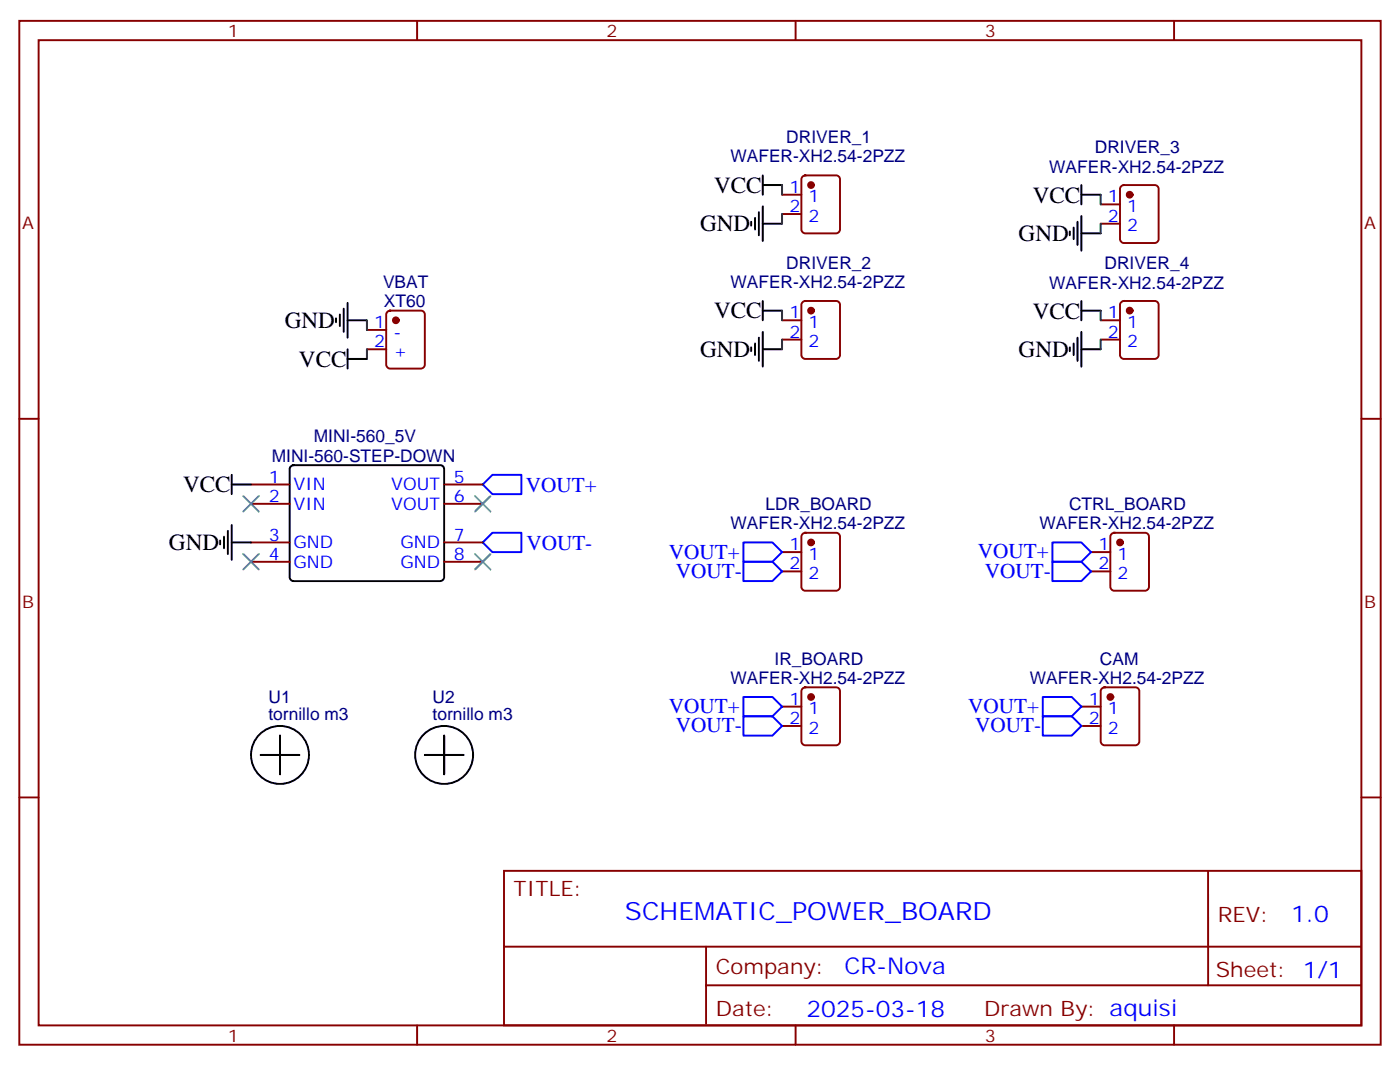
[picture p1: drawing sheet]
<svg xmlns="http://www.w3.org/2000/svg" width="256mm" height="194mm" viewBox="0 0 256 194" stroke-linecap="round" stroke-linejoin="round" font-family="sans-serif">
<g fill="none" stroke="#870000" stroke-width=".35">
<path d="M3.5 3.8h248.7v187h-248.7zM7.1 7.3h241.6v180h-241.6zM76.2 3.8v3.5M145.3 3.8v3.5M214.5 3.8v3.5M142.9 35.6h3.5M142.9 39.1h3.5M146.6 32.2l.5-.2h5.7a.71 .71 0 0 1 .7 .7v9.2a.76 .76 0 0 1-.7 .7h-5.7a.76 .76 0 0 1-.7-.7v-9.2zM201.1 37.3h3.5M204.8 34l.5-.2h5.7a.71 .71 0 0 1 .7 .7v9.2a.76 .76 0 0 1-.7 .7h-5.7a.76 .76 0 0 1-.7-.7v-9.2zM70.8 56.9l.5-.2h5.6a.71 .71 0 0 1 .7 .7v9.2a.76 .76 0 0 1-.7 .7h-5.6a.76 .76 0 0 1-.7-.7v-9.2zM142.9 58.5h3.5"/>
<path d="M146.6 55.2l.5-.2h5.7a.71 .71 0 0 1 .7 .7v9.1a.76 .76 0 0 1-.7 .7h-5.7a.76 .76 0 0 1-.7-.7v-9.1zM201.1 58.5h3.5M201.1 40.9h3.5M204.8 55.2l.5-.2h5.7a.71 .71 0 0 1 .7 .7v9.1a.76 .76 0 0 1-.7 .7h-5.7a.76 .76 0 0 1-.7-.7v-9.1zM3.5 76.5h3.6M67 60.3h3.6M67 63.8h3.6M142.9 62h3.5M201.1 62h3.5M248.7 76.5h3.5M45.9 88.5h7M45.9 92h7"/>
<path d="M45.9 99.1h7M81.1 88.5h7.1M81.1 92h7.1M81.1 99.1h7.1M146.6 97.5l.5-.2h5.7a.71 .71 0 0 1 .7 .7v9.2a.76 .76 0 0 1-.7 .7h-5.7a.76 .76 0 0 1-.7-.7v-9.2zM203.1 97.5l.5-.2h5.6a.71 .71 0 0 1 .7 .7v9.2a.76 .76 0 0 1-.7 .7h-5.6a.76 .76 0 0 1-.8-.7v-9.2zM45.9 102.6h7M81.1 102.6h7.1M142.9 100.8h3.5M142.9 104.4h3.5M199.3 100.8h3.5M199.3 104.4h3.5"/>
<path d="M142.9 129h3.5M142.9 132.6h3.5M146.6 125.7l.5-.2h5.7a.71 .71 0 0 1 .7 .7v9.2a.76 .76 0 0 1-.7 .7h-5.7a.76 .76 0 0 1-.7-.7v-9.2zM197.6 129h3.5M197.6 132.6h3.5M201.3 125.7l.5-.2h5.6a.71 .71 0 0 1 .7 .7v9.2a.76 .76 0 0 1-.7 .7h-5.6a.76 .76 0 0 1-.7-.7v-9.2zM3.5 145.6h3.6M92.1 159h156.6v28.3h-156.6zM220.7 159.1v20.8M248.7 145.6h3.5M92.1 172.9h156.5M129 179.9h119.6"/>
<path d="M129 172.9v14.1M76.2 187.3v3.5M145.3 187.3v3.5M214.5 187.3v3.5"/>
</g>
<g fill="#870000" stroke="#870000" stroke-width=".35">
<circle cx="72.3" cy="58.5" r=".53"/>
<circle cx="148.2" cy="33.8" r=".53"/>
<circle cx="148.2" cy="56.7" r=".53"/>
<circle cx="206.4" cy="35.6" r=".53"/>
<circle cx="206.4" cy="56.7" r=".53"/>
<circle cx="148.2" cy="99.1" r=".53"/>
<circle cx="148.2" cy="127.3" r=".53"/>
<circle cx="204.6" cy="99.1" r=".53"/>
<circle cx="202.8" cy="127.3" r=".53"/>
</g>
<path d="M142.9 33.8v1.8M142.9 39.1v1.8M201.1 35.6v1.7M67 58.5v1.8M142.9 56.7v1.8M201.1 40.9v1.7M201.1 56.7v1.8M67 63.8v1.7M142.9 62v1.8M201.1 62v1.8" fill="none" stroke="#008700" stroke-width=".35"/>
<g fill="none" stroke="#000" stroke-width=".35">
<path d="M137.9 39.8v2.1M138.6 38.7v4.3M139.3 33.8h3.6M139.3 32v3.6M139.3 37.7v6.3M197.6 35.6h3.5M197.6 33.8v3.5M197.6 39.4v6.4M61.4 58.1v.7M62.1 57.4v2.1M62.8 56.4v4.2M63.5 58.5h3.5"/>
<path d="M63.5 55.3v6.4M137.2 40.5v.7M139.3 55v3.5M139.3 56.7h3.6M139.3 40.9h3.6M195.4 42.3v.7M196.1 41.6v2.1M196.8 40.5v4.2M197.6 56.7h3.5M197.6 55v3.5M197.6 42.6h3.5M63.5 63.8v3.5"/>
<path d="M63.5 65.5h3.5M137.2 63.4v.7M137.9 62.7v2.1M138.6 61.7v4.2M139.3 60.6v6.4M139.3 63.8h3.6M195.4 63.4v.7M196.1 62.7v2.1M196.8 61.7v4.2M197.6 63.8h3.5M197.6 60.6v6.4M40.2 98.7v.7"/>
<path d="M40.9 98v2.1M41.6 96.9v4.3M42.3 88.5h3.6M42.3 86.7v3.5M42.3 95.9v6.3M42.3 99.1h3.6M53.2 85.2l.4-.3h26.8a.71 .71 0 0 1 .7 .8v19.7a.76 .76 0 0 1-.7 .7h-26.8a.76 .76 0 0 1-.7-.7v-19.7zM51.2 134.3v3.6h3.5h-3.5v3.5v-3.5h-3.6h3.6zM77.6 137.9h3.5v-3.6v3.6h3.6h-3.6v3.5v-3.5z"/>
<circle cx="51.2" cy="137.9" r="5.3"/>
<circle cx="81.1" cy="137.9" r="5.3"/>
</g>
<path d="M88.2 88.5l1.8-1.8h5.2v3.5h-5.2zM88.2 99.1l1.8-1.8h5.2v3.5h-5.2zM135.8 99.1h5.3l1.8 1.7-1.8 1.8h-5.3zM192.3 99.1h5.3l1.7 1.7-1.7 1.8h-5.3zM135.8 102.6h5.3l1.8 1.8-1.8 1.7h-5.3zM192.3 102.6h5.3l1.7 1.8-1.7 1.7h-5.3zM135.8 127.3h5.3l1.8 1.7-1.8 1.8h-5.3zM135.8 130.8h5.3l1.8 1.8-1.8 1.7h-5.3zM190.5 127.3h5.3l1.8 1.7-1.8 1.8h-5.3zM190.5 130.8h5.3l1.8 1.8-1.8 1.7h-5.3z" fill="none" stroke="#00f" stroke-width=".35"/>
<path d="M44.4 90.6l2.9 2.8M47.3 90.6l-2.9 2.8M86.8 90.6l2.8 2.8M89.6 90.6l-2.8 2.8M44.4 101.2l2.9 2.8M47.3 101.2l-2.9 2.8M86.8 101.2l2.8 2.8M89.6 101.2l-2.8 2.8" fill="none" stroke="#3c3" stroke-width=".35"/>
<text font-size="4.6" fill="#00f" x="114.2" y="168.1">SCHEMATIC_POWER_BOARD</text>
<g font-size="4.2">
<text x="130.5" y="35.2">VCC</text>
<text x="188.7" y="37">VCC</text>
<text x="127.9" y="42.3">GND</text>
<text x="186.1" y="44.1">GND</text>
<text x="52" y="60">GND</text>
<text x="130.5" y="58.1">VCC</text>
<text x="188.7" y="58.2">VCC</text>
<text x="127.9" y="65.2">GND</text>
<text x="186.1" y="65.3">GND</text>
<text x="54.6" y="67">VCC</text>
<text x="33.5" y="89.9">VCC</text>
<text x="30.9" y="100.5">GND</text>
</g>
<g font-size="4.2" fill="#00f">
<text x="235.9" y="168.3">1.0</text>
<text x="154.3" y="177.9">CR-Nova</text>
<text x="147.3" y="185.7">2025-03-18</text>
</g>
<g font-size="3.9" fill="#00f">
<text x="96.1" y="89.8">VOUT+</text>
<text x="96.2" y="100.4">VOUT-</text>
<text x="178.6" y="102">VOUT+</text>
<text x="122.2" y="102.1">VOUT+</text>
<text x="123.5" y="105.6">VOUT-</text>
<text x="179.9" y="105.5">VOUT-</text>
<text x="122.2" y="130.2">VOUT+</text>
<text x="176.9" y="130.2">VOUT+</text>
<text x="123.5" y="133.7">VOUT-</text>
<text x="178.2" y="133.7">VOUT-</text>
</g>
<g font-size="3.9" fill="#800">
<text x="93.8" y="163.6">TITLE:</text>
<text x="222.5" y="168.3">REV:</text>
<text x="130.7" y="177.8">Company:</text>
<text x="222.1" y="178.4">Sheet: 1/1</text>
<text x="130.7" y="185.5">Date:</text>
<text x="179.8" y="185.6">Drawn By: aquisi</text>
</g>
<g font-size="3.2" fill="#800">
<text x="41.6" y="6.8">1</text>
<text x="110.8" y="6.8">2</text>
<text x="179.9" y="6.8">3</text>
<text x="4.1" y="41.9">A</text>
<text x="249.2" y="41.9">A</text>
<text x="4.1" y="111.1">B</text>
<text x="249.2" y="111.1">B</text>
<text x="41.6" y="190.3">1</text>
<text x="110.8" y="190.3">2</text>
<text x="179.9" y="190.3">3</text>
</g>
<g font-size="3.2" fill="#000080">
<text x="133.4" y="29.6">WAFER-XH2.54-2PZZ</text>
<text x="143.6" y="26.1">DRIVER_1</text>
<text x="200" y="28">DRIVER_3</text>
<text x="191.7" y="31.5">WAFER-XH2.54-2PZZ</text>
<text x="70" y="52.6">VBAT</text>
<text x="133.4" y="52.6">WAFER-XH2.54-2PZZ</text>
<text x="143.6" y="49">DRIVER_2</text>
<text x="191.7" y="52.7">WAFER-XH2.54-2PZZ</text>
<text x="201.8" y="49.2">DRIVER_4</text>
<text x="70.1" y="56.1">XT60</text>
<text x="57.3" y="80.8">MINI-560_5V</text>
<text x="49.6" y="84.3">MINI-560-STEP-DOWN</text>
<text x="139.9" y="93.1">LDR_BOARD</text>
<text x="195.3" y="93.1">CTRL_BOARD</text>
<text x="133.4" y="96.7">WAFER-XH2.54-2PZZ</text>
<text x="189.9" y="96.7">WAFER-XH2.54-2PZZ</text>
<text x="133.4" y="124.9">WAFER-XH2.54-2PZZ</text>
<text x="141.5" y="121.4">IR_BOARD</text>
<text x="188.1" y="124.9">WAFER-XH2.54-2PZZ</text>
<text x="201" y="121.4">CAM</text>
<text x="49.1" y="131.5">tornillo m3</text>
<text x="49.1" y="128.4">U1</text>
<text x="79" y="131.5">tornillo m3</text>
<text x="79" y="128.4">U2</text>
</g>
<g font-size="3.2" fill="#00f">
<text x="144.2" y="35.2">1</text>
<text x="144.2" y="38.7">2</text>
<text x="147.7" y="37">1</text>
<text x="147.7" y="40.5">2</text>
<text x="202.4" y="37">1</text>
<text x="202.4" y="40.5">2</text>
<text x="205.9" y="38.7">1</text>
<text x="205.9" y="42.3">2</text>
<text x="68.4" y="59.9">1</text>
<text x="144.2" y="58.1">1</text>
<text x="147.7" y="59.9">1</text>
<text x="202.4" y="58.1">1</text>
<text x="205.9" y="59.9">1</text>
<text x="68.4" y="63.4">2</text>
<text x="71.9" y="61.7">-</text>
<text x="71.9" y="65.2">+</text>
<text x="144.2" y="61.7">2</text>
<text x="147.7" y="63.4">2</text>
<text x="202.4" y="61.7">2</text>
<text x="205.9" y="63.4">2</text>
<text x="49.1" y="88.1">1</text>
<text x="53.6" y="89.5">VIN</text>
<text x="71.5" y="89.5">VOUT</text>
<text x="82.9" y="88.1">5</text>
<text x="49.1" y="91.7">2</text>
<text x="53.6" y="93.1">VIN</text>
<text x="71.5" y="93.1">VOUT</text>
<text x="82.9" y="91.7">6</text>
<text x="49.1" y="98.7">3</text>
<text x="53.6" y="100.1">GND</text>
<text x="73.2" y="100.1">GND</text>
<text x="82.9" y="98.7">7</text>
<text x="144.2" y="100.5">1</text>
<text x="200.7" y="100.5">1</text>
<text x="49.1" y="102.2">4</text>
<text x="53.6" y="103.6">GND</text>
<text x="73.2" y="103.6">GND</text>
<text x="82.9" y="102.2">8</text>
<text x="144.2" y="104">2</text>
<text x="147.7" y="102.2">1</text>
<text x="147.7" y="105.8">2</text>
<text x="200.7" y="104">2</text>
<text x="204.2" y="102.2">1</text>
<text x="204.2" y="105.8">2</text>
<text x="144.2" y="128.7">1</text>
<text x="147.7" y="130.5">1</text>
<text x="198.9" y="128.7">1</text>
<text x="202.4" y="130.5">1</text>
<text x="144.2" y="132.2">2</text>
<text x="147.7" y="134">2</text>
<text x="198.9" y="132.2">2</text>
<text x="202.4" y="134">2</text>
</g>
</svg>
